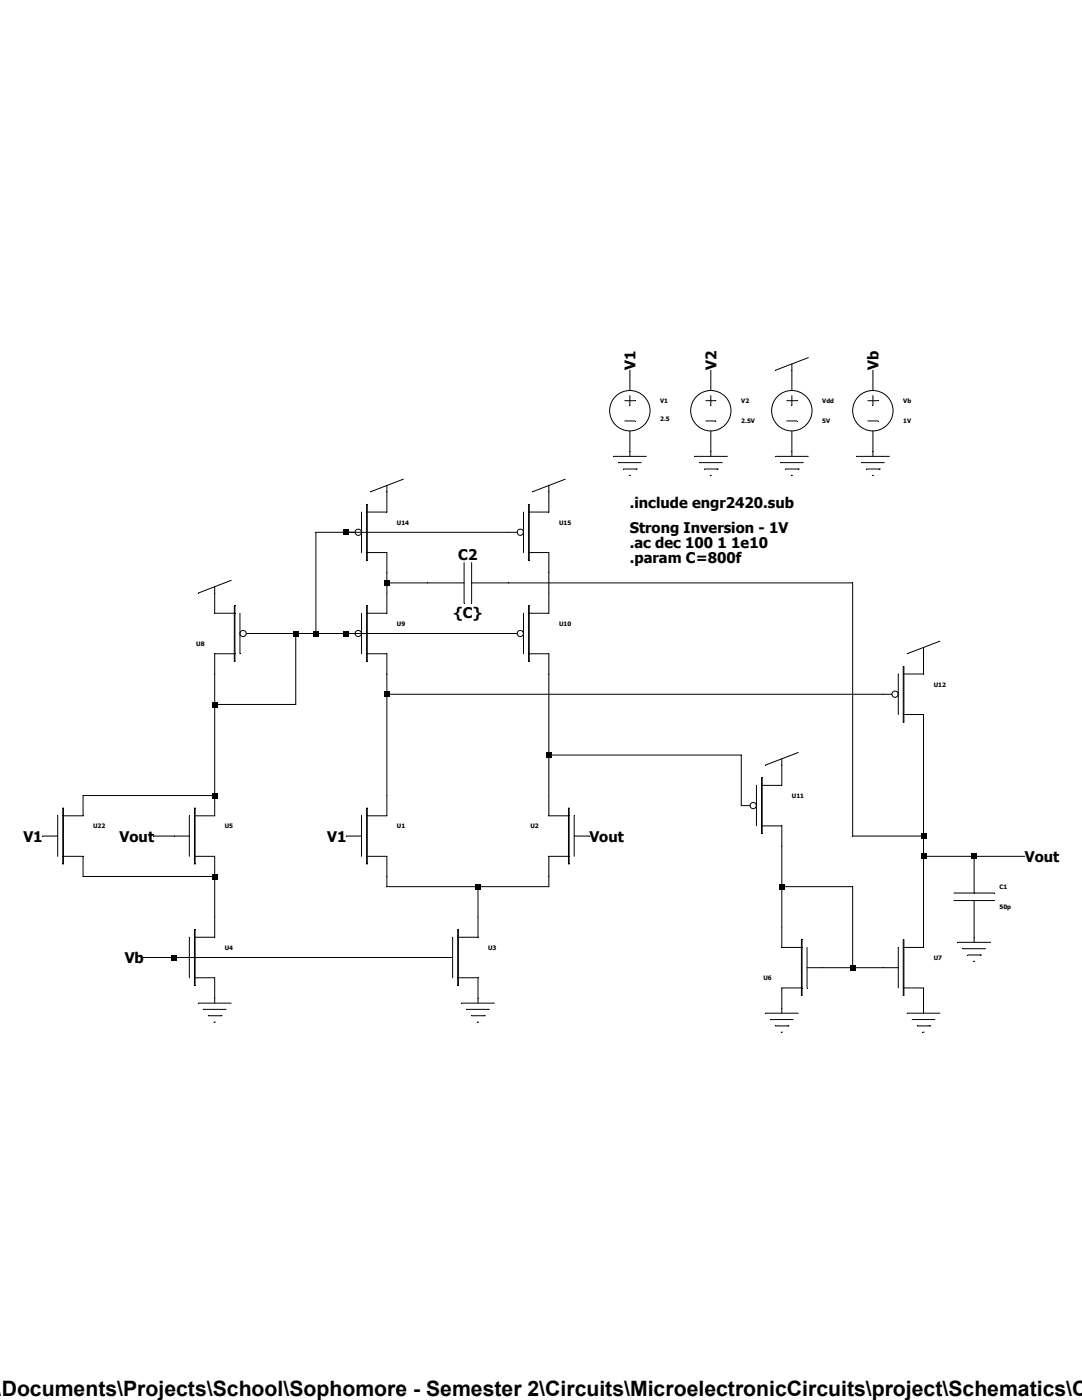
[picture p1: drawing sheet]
<svg xmlns="http://www.w3.org/2000/svg" width="216mm" height="279mm" viewBox="0 0 216 279" stroke-linecap="round" stroke-linejoin="round" font-family="sans-serif">
<g fill="none" stroke="#000" stroke-width=".2">
<path d="M124.7 80h2M125.7 73.9v4M125.7 79v2M140.8 80h2.1M141.8 73.9v4M141.8 79v2M157 80h2M158 72.6v5.3M158 79v2M161.3 71.4l-6.6 2.5M173.2 80h2M174.2 73.9v4"/>
<path d="M174.2 79v2M77.2 96.9v5.3h-4M80.5 95.6l-6.6 2.5M109.5 96.9v5.3h-4M112.8 95.6l-6.6 2.5M122.4 91.1h6.6M123.4 92.3h4.6M124.4 93.6h2.5M124.7 84h2M125.6 94.9h.2M125.7 86v5.1M126.9 93.6h.1"/>
<path d="M138.6 91.1h6.5M139.6 92.3h4.5M140.6 93.6h2.5M140.8 84h2.1M141.7 94.9h.3M141.8 86v5.1M143.1 93.6h.1M154.7 91.1h6.6M155.7 92.3h4.6M156.8 93.6h2.5M157 84h2M157.9 94.9h.2"/>
<path d="M158 86v5.1M159.3 93.6h.1M170.9 91.1h6.6M171.9 92.3h4.5M172.9 93.6h2.6M173.2 84h2M174.1 94.9h.2M174.2 86v5.1M175.5 93.6h.1M42.8 117.1v5.3h4.1M46.1 115.8l-6.5 2.6M72.1 102.2v8.1"/>
<path d="M73.2 100.7h.1v11.1h-.1zM73.2 110.3h4v12.1h-4M77.2 116.3h15.4M92.6 112.3v8.1M94.1 116.3h76v50.6h14.2M94.1 112.3v8.1M103.2 106.2h-40.2v20.2M104.5 102.2v8.1M105.5 110.3h4v12.1h-4M105.5 100.7h.1v11.1h-.1zM46.8 120.9h.1v11.1h-.1zM46.9 130.5h-4.1v32.3h-4"/>
<path d="M47.9 122.4v8.1M49.1 126.4h54.1M59 126.4v14.2h-16.2M72.1 122.4v8.1M73.2 120.9h.1v11.1h-.1zM73.2 130.5h4v32.3h-4M77.2 138.6h100.8M104.5 122.4v8.1M105.5 130.5h4v32.3h4.1M105.5 120.9h.1v11.1h-.1zM179.2 134.5v8.1M180.2 133h.2v11.1h-.2z"/>
<path d="M184.3 129.2v5.3h-4.1M187.6 128l-6.6 2.5M42.8 158.8h-26.2v4h-4.1M109.5 150.7h38.4v10.1h1.8M150.9 156.7v8.1M152 155.2h.1v11.1h-.1zM156 151.4v5.3h-4M159.3 150.2l-6.6 2.5M180.2 142.6h4.1v46.5h-4.1M8.5 166.9h3M11.5 162.8v8.1M12.5 170.9h4.1v4h26.2"/>
<path d="M12.5 161.3h.2v11.1h-.2zM30.7 166.9h7.1M37.8 162.8v8.1M38.8 170.9h4v16.1h-4M38.8 161.3h.1v11.1h-.1zM69.1 166.9h3M72.1 162.8v8.1M73.2 161.3h.1v11.1h-.1zM73.2 170.9h4v6.1h32.3v-6.1h4.1M95.4 177v10h-4.1M113.4 161.3h.2v11.1h-.2zM114.6 166.9h3"/>
<path d="M114.6 162.8v8.1M152 164.8h4v24.3h4M156 177h14.1v16.1M184.3 170.9h20.2M190.4 178.2h8M190.4 179.7h8M194.4 170.9v7.3M194.4 179.7v8.4M28.7 191.1h61.6M37.8 187v8.1M38.8 195.1h4v5.1M38.8 185.5h.1v11.2h-.1z"/>
<path d="M90.3 187v8.1M91.3 195.1h4.1v5.1M91.3 185.5h.2v11.2h-.2zM159.9 187.6h.1v11.1h-.1zM160 197.2h-4v5M161 193.1h18.2M161 189.1v8.1M179.2 189.1v8.1M180.2 197.2h4.1v5M180.2 187.6h.2v11.1h-.2zM191.1 188.1h6.6M192.1 189.3h4.6"/>
<path d="M193.1 190.6h2.5M194.3 191.9h.2M195.6 190.6h.1M39.6 200.2h6.5M40.6 201.4h4.5M41.6 202.7h2.5M42.7 204h.3M44.1 202.7h.1M92.1 200.2h6.6M93.1 201.4h4.5M94.1 202.7h2.5M95.3 204h.2"/>
<path d="M96.6 202.7h.1M152.7 202.2h6.6M153.7 203.5h4.6M154.7 204.7h2.5M155.9 206h.2M157.2 204.7h.1M181 202.2h6.6M182 203.5h4.6M183 204.7h2.5M184.1 206h.3M185.5 204.7h.1"/>
<circle cx="125.7" cy="82" r="4"/>
<circle cx="141.8" cy="82" r="4"/>
<circle cx="158" cy="82" r="4"/>
<circle cx="174.2" cy="82" r="4"/>
<circle cx="71.5" cy="106.2" r=".62"/>
<circle cx="103.8" cy="106.2" r=".62"/>
<circle cx="48.5" cy="126.4" r=".62"/>
<circle cx="71.5" cy="126.4" r=".62"/>
<circle cx="103.8" cy="126.4" r=".62"/>
<circle cx="178.6" cy="138.5" r=".62"/>
<circle cx="150.3" cy="160.8" r=".62"/>
</g>
<g fill="#000">
<path d="M68.6 105.7h1v1.1h-1zM76.7 115.8h1v1.1h-1zM58.5 125.9h1v1.1h-1zM62.5 125.9h1.1v1.1h-1.1zM68.6 125.9h1v1.1h-1zM76.7 138h1v1.1h-1zM42.3 140.1h1.1v1h-1.1zM42.3 158.3h1.1v1h-1.1zM109 150.2h1v1h-1zM42.3 174.4h1.1v1.1h-1.1zM94.9 176.4h1v1.1h-1zM155.5 176.4h1v1.1h-1z"/>
<path d="M183.8 166.3h1v1.1h-1zM183.8 170.4h1v1h-1zM193.9 170.4h1v1h-1zM34.2 190.6h1.1v1h-1.1zM169.6 192.6h1.1v1.1h-1.1z"/>
</g>
<text font-size="4.2" x="-.8" y="278.6">\Documents\Projects\School\Sophomore - Semester 2\Circuits\MicroelectronicCircuits\project\Schematics\C</text>
<g font-size="2.9">
<text x="126.8" y="73.9" transform="rotate(-90 126.8 73.9)">V1</text>
<text x="142.9" y="73.9" transform="rotate(-90 142.9 73.9)">V2</text>
<text x="175.3" y="73.9" transform="rotate(-90 175.3 73.9)">Vb</text>
<text x="125.7" y="101.3">.include engr2420.sub</text>
<text x="125.7" y="106.4">Strong Inversion - 1V</text>
<text x="91.4" y="111.7">C2</text>
<text x="125.7" y="109.4">.ac dec 100 1 1e10</text>
<text x="125.7" y="112.4">.param C=800f</text>
<text x="90.6" y="123.3">{C}</text>
<text x="4.7" y="168">V1</text>
<text x="23.9" y="168">Vout</text>
<text x="65.3" y="168">V1</text>
<text x="117.6" y="168">Vout</text>
<text x="204.5" y="172.1">Vout</text>
<text x="24.9" y="192.3">Vb</text>
</g>
<g font-size="1.2">
<text x="131.7" y="84">2.5</text>
<text x="131.7" y="80.5">V1</text>
<text x="147.9" y="80.5">V2</text>
<text x="164.1" y="80.5">Vdd</text>
<text x="180.2" y="80.5">Vb</text>
<text x="147.9" y="84.5">2.5V</text>
<text x="164.1" y="84.5">5V</text>
<text x="180.2" y="84.5">1V</text>
<text x="79.2" y="104.7">U14</text>
<text x="111.5" y="104.7">U15</text>
<text x="79.2" y="124.9">U9</text>
<text x="111.5" y="124.9">U10</text>
<text x="39.2" y="128.9">U8</text>
<text x="186.3" y="137">U12</text>
<text x="158" y="159.3">U11</text>
<text x="18.6" y="165.3">U22</text>
<text x="44.9" y="165.3">U5</text>
<text x="79.2" y="165.3">U1</text>
<text x="105.9" y="165.3">U2</text>
<text x="199.4" y="177.4">C1</text>
<text x="199.4" y="181.5">50p</text>
<text x="44.9" y="189.6">U4</text>
<text x="97.4" y="189.6">U3</text>
<text x="186.3" y="191.6">U7</text>
<text x="152.3" y="195.6">U6</text>
</g>
</svg>
